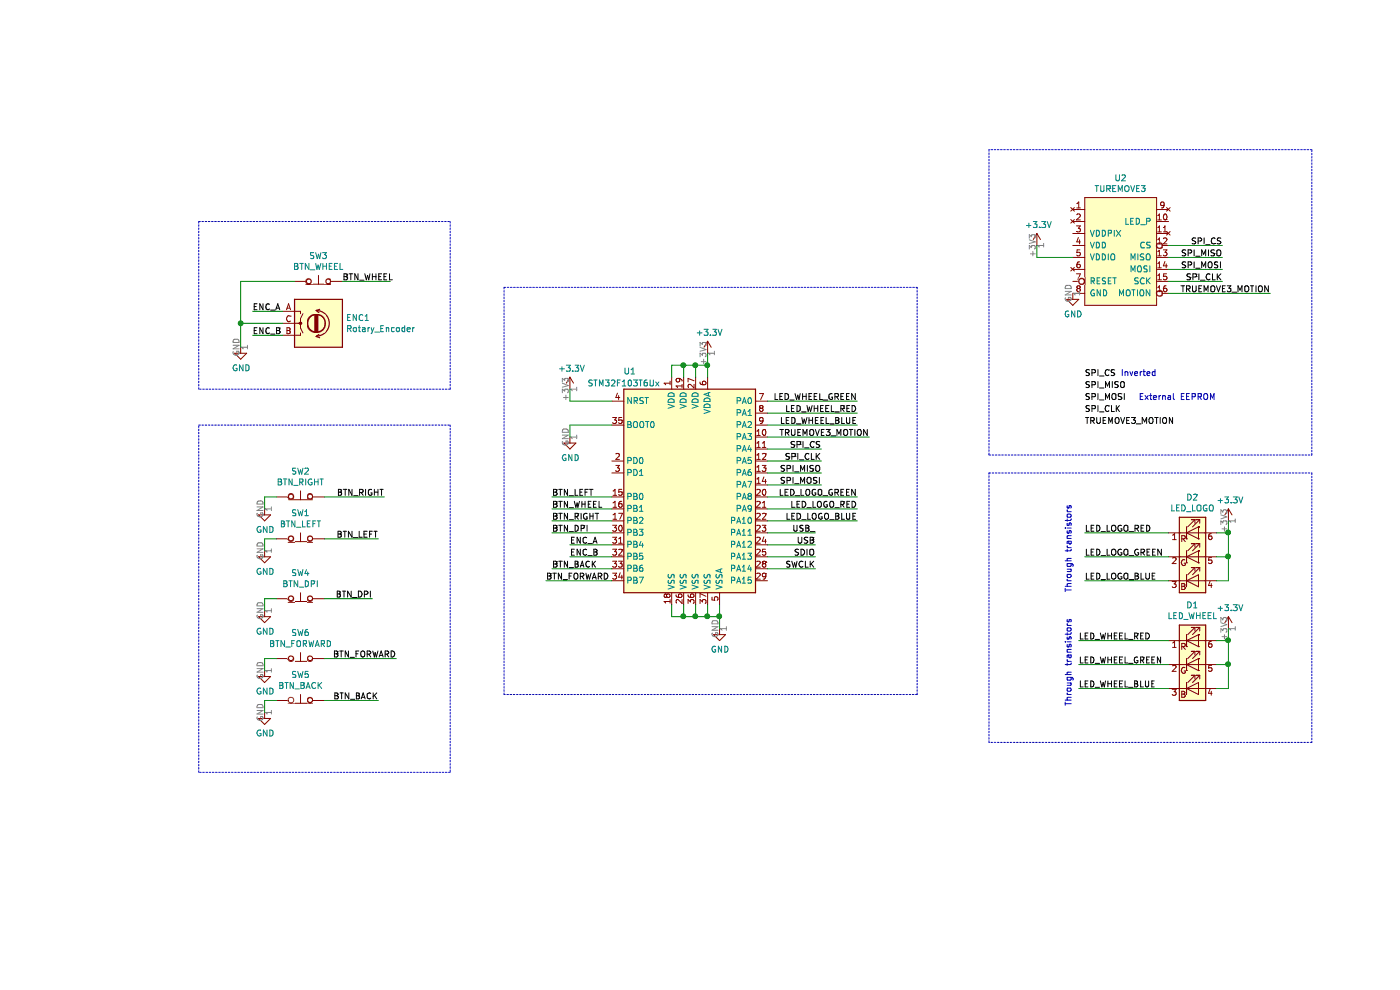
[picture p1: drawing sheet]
EESchema Schematic File Version 4
LIBS:steelseries-rival310-cache
EELAYER 30 0
EELAYER END
$Descr A4 11693 8268
encoding utf-8
Sheet 1 1
Title "Steelseries Rival 310 - Reverse Engineering"
Date "2019-10-20"
Rev "1.0"
Comp "Filipe Laíns, Rafael Silva"
Comment1 ""
Comment2 ""
Comment3 ""
Comment4 ""
$EndDescr
$Comp
L steelseries-rival310-rescue:TUREMOVE3-steelseries-steelseries-rival310-rescue U2
U 1 1
P 9000 2100
F 0 "U2" H 9050 2715 50  0000 C CNN
F 1 "TUREMOVE3" H 9050 2624 50  0000 C CNN
F 2 "" H 9850 1800 50  0001 C CNN
F 3 "" H 9850 1800 50  0001 C CNN
	1    9000 2100
	1    0    0    -1  
$EndComp
Wire Wire Line
	6950 3650 6100 3650
Wire Wire Line
	6550 3850 6100 3850
Wire Wire Line
	6550 3950 6100 3950
Wire Wire Line
	6550 4050 6100 4050
$Comp
L steelseries-rival310-rescue:LED_RGB-Device-steelseries-rival310-rescue D2
U 1 1
P 9650 4650
F 0 "D2" H 9650 5147 50  0000 C CNN
F 1 "LED_LOGO" H 9650 5056 50  0000 C CNN
F 2 "" H 9650 4600 50  0001 C CNN
F 3 "~" H 9650 4600 50  0001 C CNN
	1    9650 4650
	1    0    0    -1  
$EndComp
$Comp
L steelseries-rival310-rescue:LED_RGB-Device-steelseries-rival310-rescue D1
U 1 1
P 9650 5550
F 0 "D1" H 9650 6047 50  0000 C CNN
F 1 "LED_WHEEL" H 9650 5956 50  0000 C CNN
F 2 "" H 9650 5500 50  0001 C CNN
F 3 "~" H 9650 5500 50  0001 C CNN
	1    9650 5550
	1    0    0    -1  
$EndComp
$Comp
L steelseries-rival310-rescue:+3.3V-power-steelseries-rival310-rescue #PWR06
U 1 1
P 5600 2950
F 0 "#PWR06" H 5600 2800 50  0001 C CNN
F 1 "+3.3V" H 5615 3123 50  0000 C CNN
F 2 "" H 5600 2950 50  0001 C CNN
F 3 "" H 5600 2950 50  0001 C CNN
	1    5600 2950
	1    0    0    -1  
$EndComp
$Comp
L steelseries-rival310-rescue:Rotary_Encoder-Device-steelseries-rival310-rescue ENC1
U 1 1
P 2350 2700
F 0 "ENC1" H 2580 2746 50  0000 L CNN
F 1 "Rotary_Encoder" H 2580 2655 50  0000 L CNN
F 2 "" H 2200 2860 50  0001 C CNN
F 3 "~" H 2350 2960 50  0001 C CNN
	1    2350 2700
	1    0    0    -1  
$EndComp
Wire Wire Line
	8650 2150 8350 2150
$Comp
L steelseries-rival310-rescue:GND-power-steelseries-rival310-rescue #PWR07
U 1 1
P 8650 2450
F 0 "#PWR07" H 8650 2200 50  0001 C CNN
F 1 "GND" H 8655 2277 50  0000 C CNN
F 2 "" H 8650 2450 50  0001 C CNN
F 3 "" H 8650 2450 50  0001 C CNN
	1    8650 2450
	1    0    0    -1  
$EndComp
$Comp
L steelseries-rival310-rescue:GND-power-steelseries-rival310-rescue #PWR05
U 1 1
P 5700 5250
F 0 "#PWR05" H 5700 5000 50  0001 C CNN
F 1 "GND" H 5705 5077 50  0000 C CNN
F 2 "" H 5700 5250 50  0001 C CNN
F 3 "" H 5700 5250 50  0001 C CNN
	1    5700 5250
	1    0    0    -1  
$EndComp
$Comp
L steelseries-rival310-rescue:SW_Push_Open-Switch-steelseries-rival310-rescue SW6
U 1 1
P 2200 5500
F 0 "SW6" H 2200 5715 50  0000 C CNN
F 1 "BTN_FORWARD" H 2200 5624 50  0000 C CNN
F 2 "" H 2200 5700 50  0001 C CNN
F 3 "~" H 2200 5700 50  0001 C CNN
	1    2200 5500
	1    0    0    -1  
$EndComp
$Comp
L steelseries-rival310-rescue:SW_Push_Open-Switch-steelseries-rival310-rescue SW5
U 1 1
P 2200 5850
F 0 "SW5" H 2200 6065 50  0000 C CNN
F 1 "BTN_BACK" H 2200 5974 50  0000 C CNN
F 2 "" H 2200 6050 50  0001 C CNN
F 3 "~" H 2200 6050 50  0001 C CNN
	1    2200 5850
	1    0    0    -1  
$EndComp
$Comp
L steelseries-rival310-rescue:SW_Push_Open-Switch-steelseries-rival310-rescue SW4
U 1 1
P 2200 5000
F 0 "SW4" H 2200 5215 50  0000 C CNN
F 1 "BTN_DPI" H 2200 5124 50  0000 C CNN
F 2 "" H 2200 5200 50  0001 C CNN
F 3 "~" H 2200 5200 50  0001 C CNN
	1    2200 5000
	1    0    0    -1  
$EndComp
$Comp
L steelseries-rival310-rescue:SW_Push_Open-Switch-steelseries-rival310-rescue SW3
U 1 1
P 2350 2350
F 0 "SW3" H 2350 2565 50  0000 C CNN
F 1 "BTN_WHEEL" H 2350 2474 50  0000 C CNN
F 2 "" H 2350 2550 50  0001 C CNN
F 3 "~" H 2350 2550 50  0001 C CNN
	1    2350 2350
	1    0    0    -1  
$EndComp
$Comp
L steelseries-rival310-rescue:SW_Push_Open-Switch-steelseries-rival310-rescue SW2
U 1 1
P 2200 4150
F 0 "SW2" H 2200 4365 50  0000 C CNN
F 1 "BTN_RIGHT" H 2200 4274 50  0000 C CNN
F 2 "" H 2200 4350 50  0001 C CNN
F 3 "~" H 2200 4350 50  0001 C CNN
	1    2200 4150
	1    0    0    -1  
$EndComp
$Comp
L steelseries-rival310-rescue:SW_Push_Open-Switch-steelseries-rival310-rescue SW1
U 1 1
P 2200 4500
F 0 "SW1" H 2200 4715 50  0000 C CNN
F 1 "BTN_LEFT" H 2200 4624 50  0000 C CNN
F 2 "" H 2200 4700 50  0001 C CNN
F 3 "~" H 2200 4700 50  0001 C CNN
	1    2200 4500
	1    0    0    -1  
$EndComp
Wire Wire Line
	2050 2700 1700 2700
Wire Wire Line
	1700 2700 1700 2900
Wire Wire Line
	4800 4550 4450 4550
Wire Wire Line
	1800 2800 2050 2800
$Comp
L steelseries-rival310-rescue:GND-power-steelseries-rival310-rescue #PWR02
U 1 1
P 1700 2900
F 0 "#PWR02" H 1700 2650 50  0001 C CNN
F 1 "GND" H 1705 2727 50  0000 C CNN
F 2 "" H 1700 2900 50  0001 C CNN
F 3 "" H 1700 2900 50  0001 C CNN
	1    1700 2900
	1    0    0    -1  
$EndComp
Wire Wire Line
	6100 3350 6850 3350
Wire Wire Line
	8700 5550 9450 5550
Wire Wire Line
	6100 3450 6850 3450
Wire Wire Line
	8700 5350 9450 5350
Wire Wire Line
	6100 3550 6850 3550
Wire Wire Line
	8700 5750 9450 5750
Wire Wire Line
	6100 4150 6850 4150
Wire Wire Line
	8750 4650 9450 4650
Wire Wire Line
	6100 4250 6850 4250
Wire Wire Line
	8750 4450 9450 4450
Wire Wire Line
	6100 4350 6850 4350
Wire Wire Line
	8750 4850 9450 4850
Wire Wire Line
	9450 2050 9900 2050
Text Label 8750 3150 0    50   ~ 0
SPI_CS
$Comp
L steelseries-rival310-rescue:GND-power-steelseries-rival310-rescue #PWR04
U 1 1
P 4450 3650
F 0 "#PWR04" H 4450 3400 50  0001 C CNN
F 1 "GND" H 4455 3477 50  0000 C CNN
F 2 "" H 4450 3650 50  0001 C CNN
F 3 "" H 4450 3650 50  0001 C CNN
	1    4450 3650
	1    0    0    -1  
$EndComp
Wire Wire Line
	4800 3550 4450 3550
Wire Wire Line
	4450 3550 4450 3650
$Comp
L steelseries-rival310-rescue:+3.3V-power-steelseries-rival310-rescue #PWR03
U 1 1
P 4450 3250
F 0 "#PWR03" H 4450 3100 50  0001 C CNN
F 1 "+3.3V" H 4465 3423 50  0000 C CNN
F 2 "" H 4450 3250 50  0001 C CNN
F 3 "" H 4450 3250 50  0001 C CNN
	1    4450 3250
	1    0    0    -1  
$EndComp
Wire Wire Line
	4800 3350 4450 3350
Wire Wire Line
	4450 3350 4450 3250
Wire Wire Line
	6100 4450 6500 4450
Wire Wire Line
	6100 4550 6500 4550
Text Label 6500 4450 2    50   ~ 0
USB_
Text Label 6500 4550 2    50   ~ 0
USB
Wire Wire Line
	4800 4450 4300 4450
Wire Wire Line
	4300 4750 4800 4750
Wire Wire Line
	4250 4850 4800 4850
Wire Wire Line
	4300 4250 4800 4250
Wire Wire Line
	6100 4650 6500 4650
Wire Wire Line
	6100 4750 6500 4750
Text Label 6500 4650 2    50   ~ 0
SDIO
Text Label 6500 4750 2    50   ~ 0
SWCLK
Text Label 6850 3350 2    50   ~ 0
LED_WHEEL_GREEN
Wire Wire Line
	9950 4450 9850 4450
Wire Wire Line
	9850 4650 9950 4650
Connection ~ 9950 4650
Wire Wire Line
	9950 4650 9950 4450
Wire Wire Line
	9850 4850 9950 4850
Wire Wire Line
	9950 4850 9950 4650
Text Label 6850 4150 2    50   ~ 0
LED_LOGO_GREEN
Text Label 6850 4250 2    50   ~ 0
LED_LOGO_RED
Text Label 6850 4350 2    50   ~ 0
LED_LOGO_BLUE
$Comp
L steelseries-rival310-rescue:STM32F103T6Ux-MCU_ST_STM32F1-steelseries-rival310-rescue U1
U 1 1
P 5500 4050
F 0 "U1" H 4950 5000 50  0000 C CNN
F 1 "STM32F103T6Ux" H 4900 4900 50  0000 C CNN
F 2 "Package_DFN_QFN:QFN-36-1EP_6x6mm_P0.5mm_EP4.1x4.1mm" H 4900 3150 50  0001 R CNN
F 3 "http://www.st.com/st-web-ui/static/active/en/resource/technical/document/datasheet/CD00210843.pdf" H 5500 4050 50  0001 C CNN
	1    5500 4050
	1    0    0    -1  
$EndComp
Wire Wire Line
	5300 5050 5300 5150
Wire Wire Line
	5300 5150 5400 5150
Wire Wire Line
	5700 5150 5700 5250
Wire Wire Line
	5700 5050 5700 5150
Connection ~ 5700 5150
Wire Wire Line
	5600 5050 5600 5150
Connection ~ 5600 5150
Wire Wire Line
	5600 5150 5700 5150
Wire Wire Line
	5500 5050 5500 5150
Connection ~ 5500 5150
Wire Wire Line
	5500 5150 5600 5150
Wire Wire Line
	5400 5050 5400 5150
Connection ~ 5400 5150
Wire Wire Line
	5400 5150 5500 5150
Text Label 1800 2600 0    50   ~ 0
ENC_A
Text Label 1800 2800 0    50   ~ 0
ENC_B
Wire Wire Line
	2050 2600 1800 2600
Wire Wire Line
	4450 4650 4800 4650
Text Label 4450 4550 0    50   ~ 0
ENC_A
Text Label 4450 4650 0    50   ~ 0
ENC_B
Text Label 4300 4250 0    50   ~ 0
BTN_WHEEL
Wire Wire Line
	2150 2350 1700 2350
Wire Wire Line
	1700 2350 1700 2700
Connection ~ 1700 2700
Wire Wire Line
	2550 2350 2950 2350
Text Label 2550 2350 0    50   ~ 0
BTN_WHEEL
Text Label 4300 4350 0    50   ~ 0
BTN_RIGHT
Wire Wire Line
	4300 4350 4800 4350
Text Label 4300 4150 0    50   ~ 0
BTN_LEFT
Wire Wire Line
	4300 4150 4800 4150
Text Label 4300 4450 0    50   ~ 0
BTN_DPI
Text Label 4300 4750 0    50   ~ 0
BTN_BACK
Text Label 4250 4850 0    50   ~ 0
BTN_FORWARD
Wire Wire Line
	2000 5850 1900 5850
Wire Wire Line
	1900 5850 1900 5950
Wire Wire Line
	2000 5500 1900 5500
Wire Wire Line
	1900 5500 1900 5600
Wire Wire Line
	2000 4500 1900 4500
Wire Wire Line
	1900 4500 1900 4600
Wire Wire Line
	2000 4150 1900 4150
Wire Wire Line
	1900 4150 1900 4250
$Comp
L steelseries-rival310-rescue:GND-power-steelseries-rival310-rescue #PWR?
U 1 1
P 1900 5950
F 0 "#PWR?" H 1900 5700 50  0001 C CNN
F 1 "GND" H 1905 5777 50  0000 C CNN
F 2 "" H 1900 5950 50  0001 C CNN
F 3 "" H 1900 5950 50  0001 C CNN
	1    1900 5950
	1    0    0    -1  
$EndComp
$Comp
L steelseries-rival310-rescue:GND-power-steelseries-rival310-rescue #PWR?
U 1 1
P 1900 5600
F 0 "#PWR?" H 1900 5350 50  0001 C CNN
F 1 "GND" H 1905 5427 50  0000 C CNN
F 2 "" H 1900 5600 50  0001 C CNN
F 3 "" H 1900 5600 50  0001 C CNN
	1    1900 5600
	1    0    0    -1  
$EndComp
$Comp
L steelseries-rival310-rescue:GND-power-steelseries-rival310-rescue #PWR?
U 1 1
P 1900 4600
F 0 "#PWR?" H 1900 4350 50  0001 C CNN
F 1 "GND" H 1905 4427 50  0000 C CNN
F 2 "" H 1900 4600 50  0001 C CNN
F 3 "" H 1900 4600 50  0001 C CNN
	1    1900 4600
	1    0    0    -1  
$EndComp
$Comp
L steelseries-rival310-rescue:GND-power-steelseries-rival310-rescue #PWR?
U 1 1
P 1900 4250
F 0 "#PWR?" H 1900 4000 50  0001 C CNN
F 1 "GND" H 1905 4077 50  0000 C CNN
F 2 "" H 1900 4250 50  0001 C CNN
F 3 "" H 1900 4250 50  0001 C CNN
	1    1900 4250
	1    0    0    -1  
$EndComp
$Comp
L steelseries-rival310-rescue:GND-power-steelseries-rival310-rescue #PWR?
U 1 1
P 1900 5100
F 0 "#PWR?" H 1900 4850 50  0001 C CNN
F 1 "GND" H 1905 4927 50  0000 C CNN
F 2 "" H 1900 5100 50  0001 C CNN
F 3 "" H 1900 5100 50  0001 C CNN
	1    1900 5100
	1    0    0    -1  
$EndComp
Wire Wire Line
	2000 5000 1900 5000
Wire Wire Line
	1900 5000 1900 5100
Wire Wire Line
	2400 5000 2800 5000
Wire Wire Line
	2400 4500 2850 4500
Wire Wire Line
	2400 4150 2900 4150
Wire Wire Line
	2400 5500 3000 5500
Wire Wire Line
	2400 5850 2850 5850
Text Label 2850 4500 2    50   ~ 0
BTN_LEFT
Text Label 2900 4150 2    50   ~ 0
BTN_RIGHT
Text Label 2800 5000 2    50   ~ 0
BTN_DPI
Text Label 2850 5850 2    50   ~ 0
BTN_BACK
Text Label 3000 5500 2    50   ~ 0
BTN_FORWARD
Wire Wire Line
	8350 2150 8350 2050
$Comp
L steelseries-rival310-rescue:+3.3V-power-steelseries-rival310-rescue #PWR?
U 1 1
P 8350 2050
F 0 "#PWR?" H 8350 1900 50  0001 C CNN
F 1 "+3.3V" H 8365 2223 50  0000 C CNN
F 2 "" H 8350 2050 50  0001 C CNN
F 3 "" H 8350 2050 50  0001 C CNN
	1    8350 2050
	1    0    0    -1  
$EndComp
Wire Wire Line
	5300 3150 5300 3050
Wire Wire Line
	5300 3050 5400 3050
Wire Wire Line
	5600 3050 5600 2950
Connection ~ 5600 3050
Wire Wire Line
	5600 3050 5600 3150
Wire Wire Line
	5500 3150 5500 3050
Connection ~ 5500 3050
Wire Wire Line
	5500 3050 5600 3050
Wire Wire Line
	5400 3150 5400 3050
Connection ~ 5400 3050
Wire Wire Line
	5400 3050 5500 3050
Text Label 6850 3450 2    50   ~ 0
LED_WHEEL_RED
Text Label 6850 3550 2    50   ~ 0
LED_WHEEL_BLUE
Wire Wire Line
	9850 5750 9950 5750
Wire Wire Line
	9950 5750 9950 5550
Wire Wire Line
	9950 5350 9850 5350
Wire Wire Line
	9850 5550 9950 5550
Connection ~ 9950 5550
Wire Wire Line
	9950 5550 9950 5350
Wire Wire Line
	9950 5350 9950 5250
Connection ~ 9950 5350
Wire Wire Line
	9950 4450 9950 4350
Connection ~ 9950 4450
$Comp
L steelseries-rival310-rescue:+3.3V-power-steelseries-rival310-rescue #PWR?
U 1 1
P 9950 5250
F 0 "#PWR?" H 9950 5100 50  0001 C CNN
F 1 "+3.3V" H 9965 5423 50  0000 C CNN
F 2 "" H 9950 5250 50  0001 C CNN
F 3 "" H 9950 5250 50  0001 C CNN
	1    9950 5250
	1    0    0    -1  
$EndComp
$Comp
L steelseries-rival310-rescue:+3.3V-power-steelseries-rival310-rescue #PWR?
U 1 1
P 9950 4350
F 0 "#PWR?" H 9950 4200 50  0001 C CNN
F 1 "+3.3V" H 9965 4523 50  0000 C CNN
F 2 "" H 9950 4350 50  0001 C CNN
F 3 "" H 9950 4350 50  0001 C CNN
	1    9950 4350
	1    0    0    -1  
$EndComp
Text Label 8750 4650 0    50   ~ 0
LED_LOGO_GREEN
Text Label 8750 4450 0    50   ~ 0
LED_LOGO_RED
Text Label 8750 4850 0    50   ~ 0
LED_LOGO_BLUE
Text Label 8700 5550 0    50   ~ 0
LED_WHEEL_GREEN
Text Label 8700 5350 0    50   ~ 0
LED_WHEEL_RED
Text Label 8700 5750 0    50   ~ 0
LED_WHEEL_BLUE
Text Label 6550 3750 2    50   ~ 0
SPI_CS
Wire Wire Line
	6550 3750 6100 3750
Text Label 9900 2050 2    50   ~ 0
SPI_CS
Text Label 6550 3850 2    50   ~ 0
SPI_CLK
Text Label 6550 3950 2    50   ~ 0
SPI_MISO
Text Label 6550 4050 2    50   ~ 0
SPI_MOSI
Text Label 6950 3650 2    50   ~ 0
TRUEMOVE3_MOTION
Text Notes 9200 3350 0    50   ~ 0
External EEPROM
Text Notes 9050 3150 0    50   ~ 0
Inverted
Text Label 9900 2150 2    50   ~ 0
SPI_MISO
Text Label 9900 2250 2    50   ~ 0
SPI_MOSI
Text Label 9900 2350 2    50   ~ 0
SPI_CLK
Text Label 10300 2450 2    50   ~ 0
TRUEMOVE3_MOTION
Wire Wire Line
	9450 2450 10300 2450
Wire Wire Line
	9450 2350 9900 2350
Wire Wire Line
	9450 2250 9900 2250
Wire Wire Line
	9450 2150 9900 2150
Text Label 8750 3550 0    50   ~ 0
TRUEMOVE3_MOTION
Text Label 8750 3450 0    50   ~ 0
SPI_CLK
Text Label 8750 3350 0    50   ~ 0
SPI_MOSI
Text Label 8750 3250 0    50   ~ 0
SPI_MISO
Text Notes 8650 4950 1    50   ~ 0
Through transistors
Text Notes 8650 5900 1    50   ~ 0
Through transistors
Wire Notes Line
	7950 3950 10650 3950
Wire Notes Line
	10650 3950 10650 6200
Wire Notes Line
	10650 6200 7950 6200
Wire Notes Line
	7950 6200 7950 3950
Wire Notes Line
	7950 3800 10650 3800
Wire Notes Line
	10650 3800 10650 1250
Wire Notes Line
	10650 1250 7950 1250
Wire Notes Line
	7950 1250 7950 3800
Wire Notes Line
	3900 2400 7350 2400
Wire Notes Line
	7350 2400 7350 5800
Wire Notes Line
	7350 5800 3900 5800
Wire Notes Line
	3900 5800 3900 2400
Wire Notes Line
	1350 1850 3450 1850
Wire Notes Line
	3450 1850 3450 3250
Wire Notes Line
	3450 3250 1350 3250
Wire Notes Line
	1350 3250 1350 1850
Wire Notes Line
	1350 3550 3450 3550
Wire Notes Line
	3450 3550 3450 6450
Wire Notes Line
	3450 6450 1350 6450
Wire Notes Line
	1350 6450 1350 3550
$EndSCHEMATC
